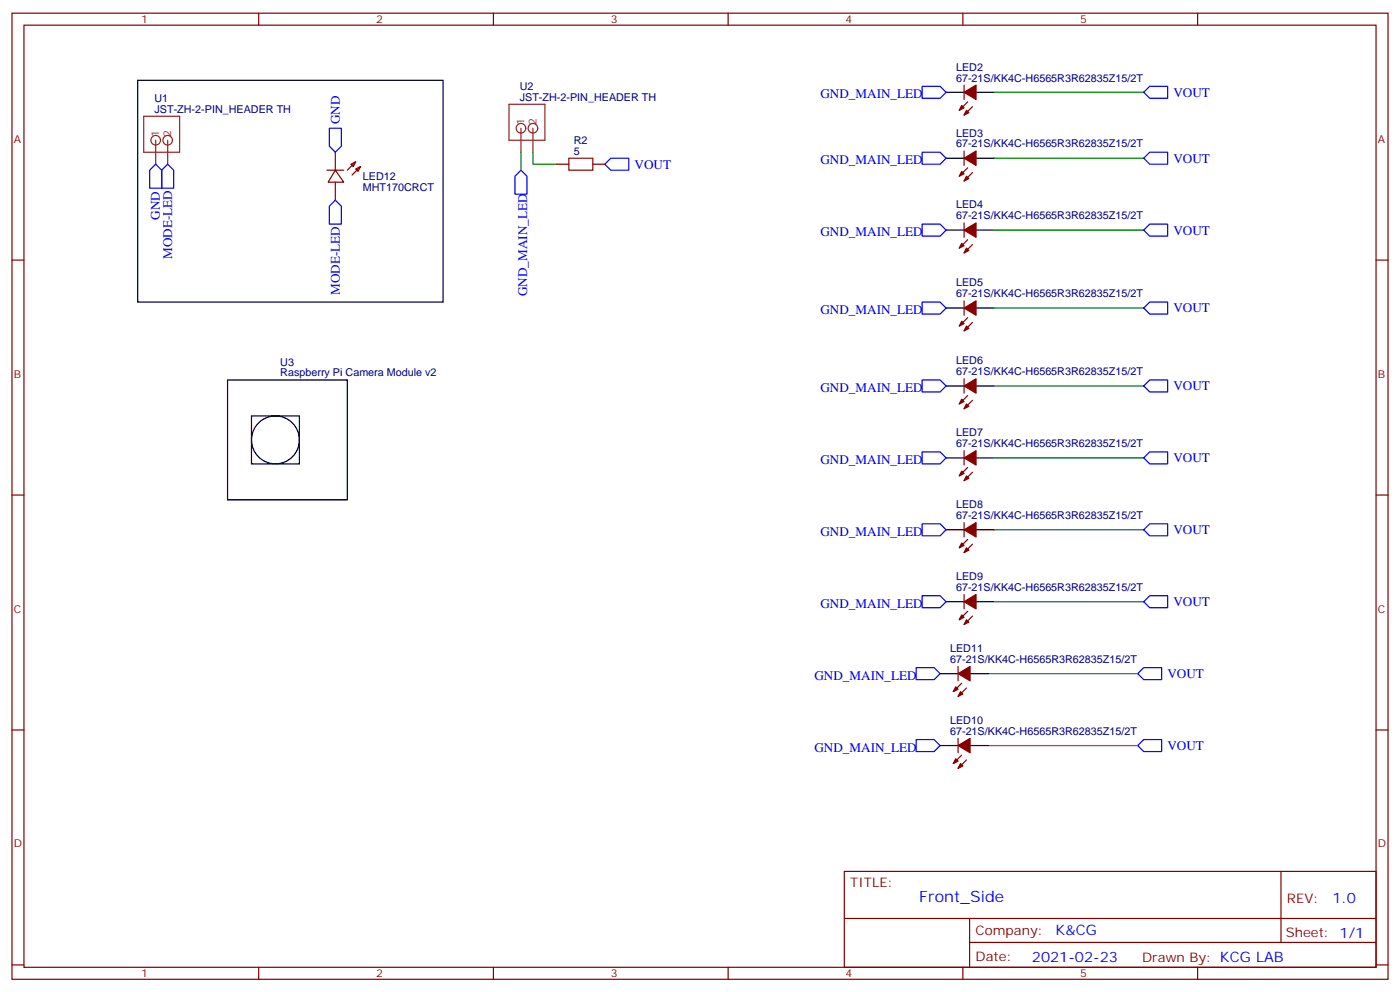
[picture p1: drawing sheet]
<svg xmlns="http://www.w3.org/2000/svg" width="412mm" height="292mm" viewBox="0 0 412 292" stroke-linecap="round" stroke-linejoin="round" font-family="sans-serif">
<g fill="none" stroke="#870000" stroke-width=".35">
<path d="M3.5 3.9h405.4v284.3h-405.4zM7.1 7.4h398.2v277.3h-398.2zM76.2 3.9v3.5M145.3 3.9v3.5M214.5 3.9v3.5M283.6 3.9v3.5M352.8 3.9v3.5M284 25v4.3M285 30l-2.4 2.5M286.5 31.4l-2.5 2.5M96.3 50.1h4.9M98.8 50.1l2.4 3.5h-4.5z"/>
<path d="M98.8 44.8v5.3M98.8 53.6v5.3M103.4 48.3l1.4-.7-.7 1.4zM104.8 49.7l1.4-.7-.7 1.4zM104.8 47.6l-2.5 2.5M106.2 49l-2.5 2.5M164 48.3h3.6M174.6 48.3h3.6M284 44.4v4.3M285 49.4l-2.4 2.5M286.5 50.8l-2.5 2.5M3.5 76.6h3.6"/>
<path d="M284 65.6v4.2M285 70.6l-2.4 2.4M286.5 72l-2.5 2.4M405.3 76.6h3.6M284 88.5v4.3M285 93.5l-2.4 2.5M286.5 94.9l-2.5 2.5M284 111.5v4.2M285 116.4l-2.4 2.5M286.5 117.8l-2.5 2.5M284 132.6v4.3M285 137.6l-2.4 2.5"/>
<path d="M286.5 139l-2.5 2.5M3.5 145.7h3.6M284 153.8v4.2M285 158.7l-2.4 2.5M405.3 145.7h3.6M284 175v4.2M285 179.9l-2.4 2.5M286.5 160.2l-2.5 2.4M282.2 196.1v4.3M286.5 181.3l-2.5 2.5M3.5 214.8h3.6M282.2 217.3v4.2"/>
<path d="M283.3 201.1l-2.5 2.5M284.7 202.5l-2.5 2.5M405.3 214.8h3.6M283.3 222.2l-2.5 2.5M284.7 223.7l-2.5 2.4M248.7 256.5h156.6v28.2h-156.6zM377.3 256.5v20.9M248.7 270.3h156.5M285.6 277.4h119.6M285.6 270.3v14.1M3.5 284h3.6M76.2 284.7v3.5"/>
<path d="M145.3 284.7v3.5M214.5 284.7v3.5M283.6 284.7v3.5M352.8 284.7v3.5M405.3 284h3.6"/>
</g>
<g fill="none" stroke="#00f" stroke-width=".35">
<path d="M97 37.7h3.5v5.3l-1.7 1.8-1.8-1.8zM271.6 25.4h5.3l1.8 1.8-1.8 1.7h-5.3zM338.7 25.4h5.3v3.5h-5.3l-1.8-1.7zM45.9 48.3l1.7 1.8v5.3h-3.5v-5.3zM49.4 48.3l1.8 1.8v5.3h-3.6v-5.3zM98.8 58.9l1.7 1.8v5.3h-3.5v-5.3zM153.5 50.1l1.7 1.8v5.2h-3.5v-5.2zM178.2 48.3l1.7-1.7h5.3v3.5h-5.3zM271.6 44.8h5.3l1.8 1.8-1.8 1.7h-5.3zM338.7 44.8h5.3v3.5h-5.3l-1.8-1.7zM271.6 66h5.3l1.8 1.7-1.8 1.8h-5.3zM336.9 67.7l1.8-1.7h5.3v3.5h-5.3z"/>
<path d="M271.6 88.9h5.3l1.8 1.8-1.8 1.7h-5.3zM336.9 90.7l1.8-1.8h5.3v3.5h-5.3zM271.6 111.8h5.3l1.8 1.8-1.8 1.8h-5.3zM338.7 111.8h5.3v3.6h-5.3l-1.8-1.8zM271.6 133h5.3l1.8 1.8-1.8 1.7h-5.3zM336.9 134.8l1.8-1.8h5.3v3.5h-5.3zM271.6 154.2h5.3l1.8 1.7-1.8 1.8h-5.3zM336.9 155.9l1.8-1.7h5.3v3.5h-5.3zM271.6 175.3h5.3l1.8 1.8-1.8 1.8h-5.3zM336.9 177.1l1.8-1.8h5.3v3.6h-5.3zM269.9 196.5h5.3l1.7 1.8-1.7 1.7h-5.3zM335.1 198.3l1.8-1.8h5.3v3.5h-5.3z"/>
<path d="M269.9 217.7h5.3l1.7 1.7-1.7 1.8h-5.3zM335.1 219.4l1.8-1.7h5.3v3.5h-5.3z"/>
</g>
<g fill="none" stroke="#8c2424" stroke-width=".35">
<path d="M42.3 34.2h10.6v10.6h-10.6zM149.9 30.7h10.6v10.6h-10.6zM153.5 37.7v7.1M157 37.7v7.1M45.9 41.3v7M49.4 41.3v7"/>
<circle cx="153.5" cy="37.7" r="1.41"/>
<circle cx="157" cy="37.7" r="1.41"/>
<circle cx="45.9" cy="41.3" r="1.41"/>
<circle cx="49.4" cy="41.3" r="1.41"/>
</g>
<g fill="none" stroke="#000" stroke-width=".35">
<path d="M40.6 23.6h89.9v65.3h-89.9zM278.7 27.2h5.3M287.5 27.2h5.3M278.7 46.6h5.3M287.5 46.6h5.3M278.7 67.7h5.3M287.5 67.7h5.3M278.7 90.7h5.3M287.5 90.7h5.3M67 111.8h35.3v35.3h-35.3zM278.7 113.6h5.3M287.5 113.6h5.3"/>
<path d="M74.1 122.4h14.1v14.1h-14.1zM278.7 134.8h5.3M287.5 134.8h5.3M278.7 155.9h5.3M287.5 155.9h5.3M278.7 177.1h5.3M287.5 177.1h5.3M276.9 198.3h5.3M285.8 198.3h5.2M276.9 219.4h5.3M285.8 219.4h5.2"/>
<circle cx="81.1" cy="129.5" r="7.1"/>
</g>
<path d="M292.8 27.2h44.1M153.5 44.8v5.3M157 44.8v3.5h7M292.8 46.6h44.1M292.8 67.7h44.1M292.8 90.7h44.1M292.8 113.6h44.1M292.8 134.8h44.1M292.8 155.9h44.1M292.8 177.1h44.1M291 198.3h44.1M291 219.4h44.1" fill="none" stroke="#008700" stroke-width=".35"/>
<g fill="#870000" stroke="#870000" stroke-width=".35">
<path d="M284 27.2l3.5-2.2v4.3z"/>
<path d="M283.3 31l.7 .8-1.4 .7z"/>
<path d="M284.7 32.5l.7 .7-1.4 .7z"/>
<path d="M284 46.6l3.5-2.2v4.3z"/>
<path d="M283.3 50.4l.7 .8-1.4 .7z"/>
<path d="M284.7 51.9l.7 .7-1.4 .7z"/>
<path d="M284 67.7l3.5-2.1v4.2z"/>
<path d="M283.3 71.6l.7 .7-1.4 .7z"/>
<path d="M284.7 73l.7 .7-1.4 .7z"/>
<path d="M284 90.7l3.5-2.2v4.3z"/>
<path d="M283.3 94.5l.7 .7-1.4 .8z"/>
<path d="M284.7 96l.7 .7-1.4 .7z"/>
<path d="M284 113.6l3.5-2.1v4.2z"/>
<path d="M283.3 117.5l.7 .7-1.4 .7z"/>
<path d="M284.7 118.9l.7 .7-1.4 .7z"/>
<path d="M284 134.8l3.5-2.2v4.3z"/>
<path d="M283.3 138.6l.7 .7-1.4 .8z"/>
<path d="M284.7 140.1l.7 .7-1.4 .7z"/>
<path d="M284 155.9l3.5-2.1v4.2z"/>
<path d="M283.3 159.8l.7 .7-1.4 .7z"/>
<path d="M284.7 161.2l.7 .7-1.4 .7z"/>
<path d="M284 177.1l3.5-2.1v4.2z"/>
<path d="M283.3 181l.7 .7-1.4 .7z"/>
<path d="M284.7 182.4l.7 .7-1.4 .7z"/>
<path d="M282.2 219.4l3.6-2.1v4.2z"/>
<path d="M281.5 223.3l.7 .7-1.4 .7z"/>
<path d="M282.9 224.7l.7 .7-1.4 .7z"/>
<path d="M282.2 198.3l3.6-2.2v4.3z"/>
<path d="M281.5 202.1l.7 .7-1.4 .8z"/>
<path d="M282.9 203.6l.7 .7-1.4 .7z"/>
</g>
<path d="M167.6 46.6h7v3.5h-7z" fill="none" stroke="#a10000" stroke-width=".35"/>
<text font-size="4.6" fill="#00f" x="270.8" y="265.5">Front_Side</text>
<g font-size="4.2" fill="#00f">
<text x="392.5" y="265.7">1.0</text>
<text x="310.9" y="275.3">K&amp;CG</text>
<text x="304" y="283.1">2021-02-23</text>
</g>
<g font-size="3.9" fill="#00f">
<text x="241.6" y="29">GND_MAIN_LED</text>
<text x="345.7" y="28.5">VOUT</text>
<text x="100.1" y="36.5" transform="rotate(-90 100.1 36.5)">GND</text>
<text x="345.7" y="47.9">VOUT</text>
<text x="186.9" y="49.6">VOUT</text>
<text x="241.6" y="48.4">GND_MAIN_LED</text>
<text x="47.1" y="64.7" transform="rotate(-90 47.1 64.7)">GND</text>
<text x="241.6" y="69.5">GND_MAIN_LED</text>
<text x="345.7" y="69">VOUT</text>
<text x="50.8" y="76.3" transform="rotate(-90 50.8 76.3)">MODE-LED</text>
<text x="100.2" y="86.9" transform="rotate(-90 100.2 86.9)">MODE-LED</text>
<text x="155.3" y="87.1" transform="rotate(-90 155.3 87.1)">GND_MAIN_LED</text>
<text x="241.6" y="92.5">GND_MAIN_LED</text>
<text x="345.7" y="92">VOUT</text>
<text x="241.6" y="115.4">GND_MAIN_LED</text>
<text x="345.7" y="114.9">VOUT</text>
<text x="241.6" y="136.6">GND_MAIN_LED</text>
<text x="345.7" y="136.1">VOUT</text>
<text x="241.6" y="157.7">GND_MAIN_LED</text>
<text x="345.7" y="157.2">VOUT</text>
<text x="241.6" y="178.9">GND_MAIN_LED</text>
<text x="345.7" y="178.4">VOUT</text>
<text x="239.9" y="200.1">GND_MAIN_LED</text>
<text x="343.9" y="199.6">VOUT</text>
<text x="239.9" y="221.2">GND_MAIN_LED</text>
<text x="343.9" y="220.7">VOUT</text>
</g>
<g font-size="3.9" fill="#800">
<text x="250.5" y="261.1">TITLE:</text>
<text x="379.1" y="265.7">REV:</text>
<text x="287.4" y="275.3">Company:</text>
<text x="378.7" y="275.9">Sheet: 1/1</text>
<text x="287.4" y="282.9">Date:</text>
<text x="336.4" y="283">Drawn By: KCG LAB</text>
</g>
<g font-size="3.2" fill="#800">
<text x="41.6" y="6.9">1</text>
<text x="110.8" y="6.9">2</text>
<text x="179.9" y="6.9">3</text>
<text x="249.1" y="6.9">4</text>
<text x="318.2" y="6.9">5</text>
<text x="4.1" y="42">A</text>
<text x="405.9" y="42">A</text>
<text x="4.1" y="111.1">B</text>
<text x="405.9" y="111.1">B</text>
<text x="4.1" y="180.3">C</text>
<text x="405.9" y="180.3">C</text>
<text x="4.1" y="249.4">D</text>
<text x="405.9" y="249.4">D</text>
<text x="41.6" y="287.7">1</text>
<text x="110.8" y="287.7">2</text>
<text x="179.9" y="287.7">3</text>
<text x="249.1" y="287.7">4</text>
<text x="318.2" y="287.7">5</text>
</g>
<g font-size="3.2" fill="#000080">
<text x="281.6" y="24">67-21S/KK4C-H6565R3R62835Z15/2T</text>
<text x="281.6" y="20.8">LED2</text>
<text x="45.5" y="30">U1</text>
<text x="153.1" y="29.6">JST-ZH-2-PIN_HEADER TH</text>
<text x="153.1" y="26.5">U2</text>
<text x="45.5" y="33.2">JST-ZH-2-PIN_HEADER TH</text>
<text x="281.6" y="40.2">LED3</text>
<text x="169" y="45.5">5</text>
<text x="169" y="42.3">R2</text>
<text x="281.6" y="43.4">67-21S/KK4C-H6565R3R62835Z15/2T</text>
<text x="106.9" y="52.9">LED12</text>
<text x="106.9" y="56.1">MHT170CRCT</text>
<text x="281.6" y="64.6">67-21S/KK4C-H6565R3R62835Z15/2T</text>
<text x="281.6" y="61.4">LED4</text>
<text x="281.6" y="87.5">67-21S/KK4C-H6565R3R62835Z15/2T</text>
<text x="281.6" y="84.3">LED5</text>
<text x="82.6" y="107.6">U3</text>
<text x="281.6" y="107.2">LED6</text>
<text x="82.6" y="110.8">Raspberry Pi Camera Module v2</text>
<text x="281.6" y="110.4">67-21S/KK4C-H6565R3R62835Z15/2T</text>
<text x="281.6" y="131.6">67-21S/KK4C-H6565R3R62835Z15/2T</text>
<text x="281.6" y="128.4">LED7</text>
<text x="281.6" y="149.6">LED8</text>
<text x="281.6" y="152.8">67-21S/KK4C-H6565R3R62835Z15/2T</text>
<text x="281.6" y="173.9">67-21S/KK4C-H6565R3R62835Z15/2T</text>
<text x="281.6" y="170.7">LED9</text>
<text x="279.9" y="191.9">LED11</text>
<text x="279.9" y="195.1">67-21S/KK4C-H6565R3R62835Z15/2T</text>
<text x="279.9" y="213.1">LED10</text>
<text x="279.9" y="216.3">67-21S/KK4C-H6565R3R62835Z15/2T</text>
</g>
<g font-size="3.2" fill="#8d2323">
<text x="46.9" y="40.2" transform="rotate(-90 46.9 40.2)">1</text>
<text x="50.4" y="40.2" transform="rotate(-90 50.4 40.2)">2</text>
<text x="154.5" y="36.7" transform="rotate(-90 154.5 36.7)">1</text>
<text x="158" y="36.7" transform="rotate(-90 158 36.7)">2</text>
</g>
</svg>
